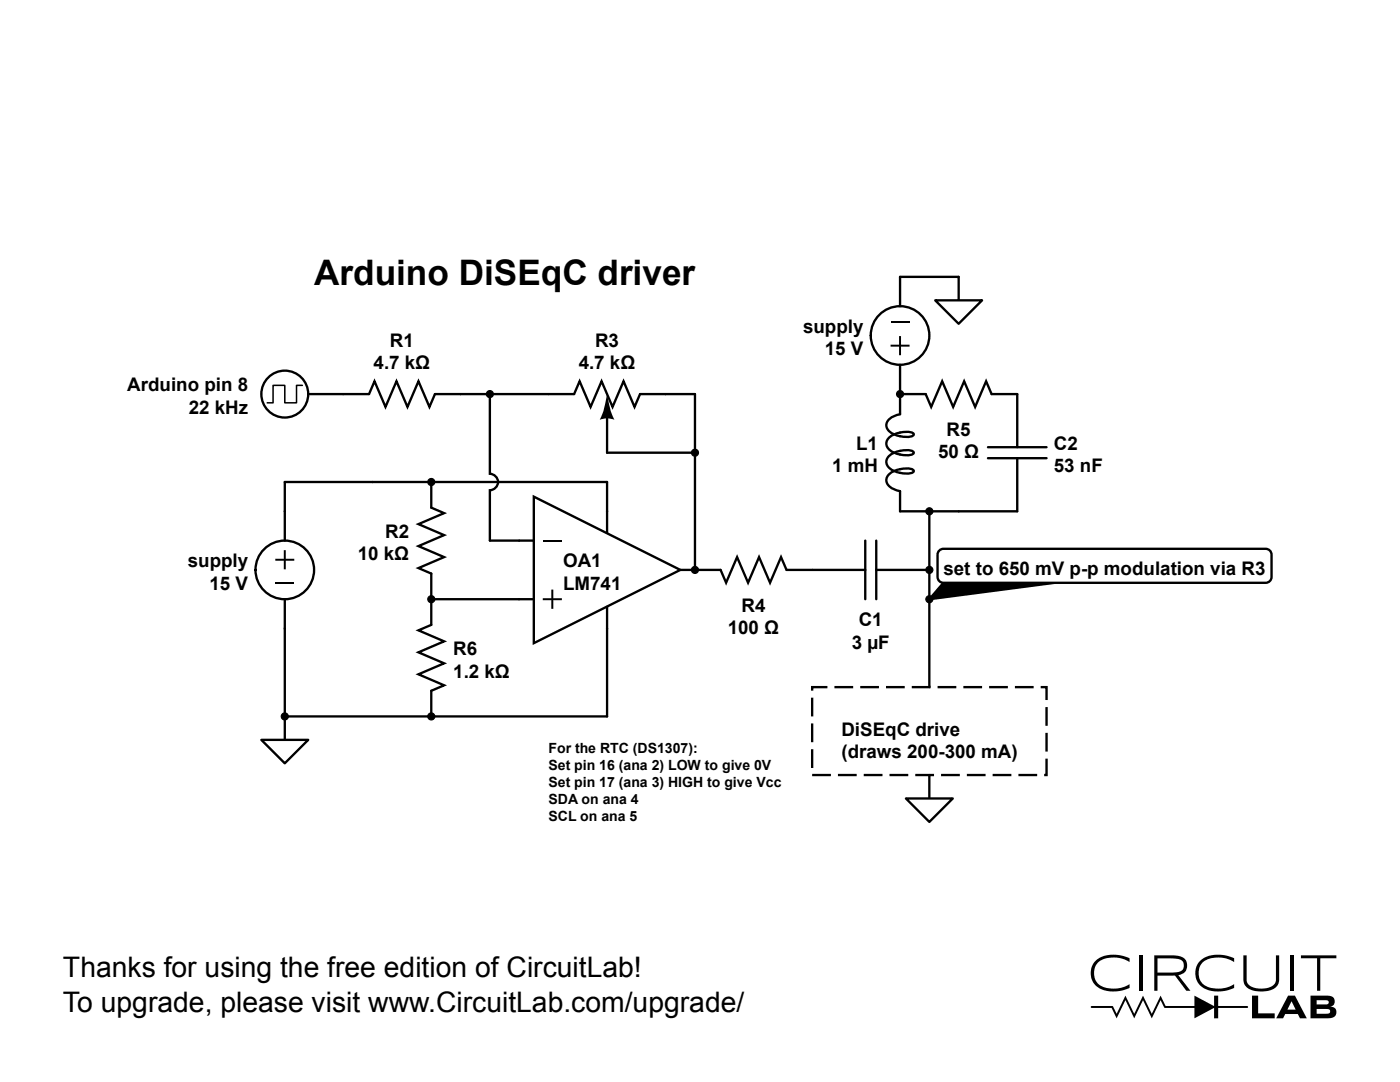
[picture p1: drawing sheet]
<svg xmlns="http://www.w3.org/2000/svg" width="279mm" height="216mm" viewBox="0 0 279 216" stroke-linecap="round" stroke-linejoin="round" font-family="sans-serif">
<path d="M188.3 116.3h22.2l-25 3.3z" fill="#000"/>
<path d="M188.3 116.3h22.2l-25 3.3z" fill="none" stroke="#000" stroke-width=".47"/>
<path d="M162.1 137.1h46.8v17.6h-46.8z" fill="none" stroke="#000" stroke-width=".47" stroke-dasharray="3.7 1.4" stroke-linecap="butt"/>
<path d="M106.5 99.1l29.3 14.6-29.3 14.6z" fill="#fff"/>
<g fill="none" stroke="#000" stroke-width=".47">
<path d="M68.5 78.6h5.1l1.1-2.5 2.2 5.1 2.2-5.1 2.2 5.1 2.2-5.1 2.2 5.1 1.1-2.6h5.1M109.5 78.6h-11.7v15.9a1.64 1.64 0 0 1 1.6 1.7 1.64 1.64 0 0 1-1.6 1.6v10.1h8.7M132.8 78.6h5.9v35.1M179.6 78.6v4.1a2.96 2.96 0 0 0-2.7 2.1 2.28 2.28 0 0 0 1.7 2 4.8 4.8 0 0 0 3.7 .1l.1-.2a1.52 1.52 0 0 0-1.8-.5 4.3 4.3 0 0 0-3.6 1.8 1.69 1.69 0 0 0 .9 2 5 5 0 0 0 4.4 .5l.1-.2a1.52 1.52 0 0 0-1.8-.5 4.3 4.3 0 0 0-3.6 1.8 1.69 1.69 0 0 0 .9 2.1 5 5 0 0 0 4.4 .5l.1-.2a1.52 1.52 0 0 0-1.8-.5 4.3 4.3 0 0 0-3.6 1.8 1.69 1.69 0 0 0 .9 2l1.7 .7v4h23.4v-10.6M203 78.6v10.6M74.4 96.2h46.8v10.2M86.1 96.2v5.1l2.5 1.1-5.1 2.2 5.1 2.2-5.1 2.2 5.1 2.2-5.1 2.2 2.6 1.1v5.1h20.4M106.5 99.1l29.3 14.6-29.3 14.6zM197.2 89.2h11.7M197.2 91.4h11.7M135.8 113.7h8l1.1 2.6 2.2-5.1 2.2 5.1 2.2-5.1 2.2 5.1 2.2-5.1 1.1 2.5h15.7M172.7 107.9v11.7"/>
<path d="M174.9 113.7h10.6M174.9 107.9v11.7M185.5 102v35.1M121.2 121.1v21.9"/>
</g>
<path d="M108.3 107.9h3.8" fill="none" stroke="#000" stroke-width=".4"/>
<path d="M110 117.6h.4v1.8h1.7v.4h-1.7v1.7h-.4v-1.7h-1.7v-.4h1.7z" fill="#000"/>
<circle cx="56.8" cy="113.7" r="5.8" fill="#fff"/>
<g fill="none" stroke="#000" stroke-width=".47">
<path d="M56.8 96.2h17.6M56.8 102v5.9M56.8 119.6v5.8M56.8 143v4.6"/>
<circle cx="56.8" cy="113.7" r="5.8"/>
</g>
<path d="M56.6 109.8h.4v1.7h1.7v.4h-1.7v1.7h-.4v-1.7h-1.7v-.4h1.7z" fill="#000"/>
<path d="M55 116.3h3.7" fill="none" stroke="#000" stroke-width=".39"/>
<path d="M52.2 147.6h9.3l-4.7 4.7z" fill="#fff"/>
<path d="M52.2 147.6h9.3l-4.7 4.7z" fill="none" stroke="#000" stroke-width=".47"/>
<circle cx="179.6" cy="66.9" r="5.8" fill="#fff"/>
<g fill="none" stroke="#000" stroke-width=".47">
<path d="M179.6 55.2v5.9M191.3 55.2v4.7M179.6 72.8v5.8"/>
<circle cx="179.6" cy="66.9" r="5.8"/>
</g>
<path d="M179.4 67.1h.4v1.7h1.7v.4h-1.7v1.7h-.4v-1.7h-1.7v-.4h1.7z" fill="#000"/>
<path d="M177.7 64.3h3.8" fill="none" stroke="#000" stroke-width=".39"/>
<path d="M186.6 59.9h9.4l-4.7 4.7z" fill="#fff"/>
<path d="M179.6 55.2h11.7M186.6 59.9h9.4l-4.7 4.7z" fill="none" stroke="#000" stroke-width=".47"/>
<circle cx="56.8" cy="78.6" r="4.7" fill="#fff"/>
<g fill="none" stroke="#000" stroke-width=".47">
<path d="M61.5 78.6h7M185.5 154.7v4.6"/>
<circle cx="56.8" cy="78.6" r="4.7"/>
</g>
<path d="M60.3 76.9h-1.1v3.5h-2.4v-3.5h-2.3v3.5h-1.2" fill="none" stroke="#000" stroke-width=".3"/>
<path d="M180.8 159.3h9.4l-4.7 4.7z" fill="#fff"/>
<path d="M91.9 78.6h5.9M109.5 78.6h5.1l1.1-2.5 2.2 5.1 2.2-5.1 2.1 5.1 2.2-5.1 2.2 5.1 1.1-2.6h5.1M121.2 81.6v8.7h17.5M180.8 159.3h9.4l-4.7 4.7z" fill="none" stroke="#000" stroke-width=".47"/>
<path d="M121.2 78.6l.6 3.2 .8 2-1.4-.3-1.5 .3 .8-2z" fill="#000"/>
<path d="M187.6 109.7l.7-.2h64.3a1.17 1.17 0 0 1 1.2 1.2v4.4a1.17 1.17 0 0 1-1.2 1.2h-64.3a1.17 1.17 0 0 1-1.2-1.2v-4.4l.1-.4z" fill="#fff"/>
<path d="M179.6 78.6h5.1l1.1 2.6 2.2-5.1 2.2 5.1 2.2-5.1 2.2 5.1 2.2-5.1 1.1 2.5h5.1M56.8 96.2v5.8M86.1 119.6v5.1l-2.6 1.1 5.1 2.2-5.1 2.2 5.1 2.2-5.1 2.2 5.1 2.1-2.5 1.1v5.2M187.6 109.7l.7-.2h64.3a1.17 1.17 0 0 1 1.2 1.2v4.4a1.17 1.17 0 0 1-1.2 1.2h-64.3a1.17 1.17 0 0 1-1.2-1.2v-4.4l.1-.4zM56.8 125.4v17.6h64.4" fill="none" stroke="#000" stroke-width=".47"/>
<g fill="#000">
<path d="M218.6 191.8a6.5 6.5 0 0 1 6.8-.6v.8a5.6 5.6 0 0 0-6.3 .1 3.1 3.1 0 0 0-.5 3.4 3.1 3.1 0 0 0 2.9 1.7l2-.1 1.9-.7v.7a6.5 6.5 0 0 1-6.8-.5 3.6 3.6 0 0 1 0-4.8zM227.3 190.6h.7v7.1h-.7zM239.5 191.8a6.5 6.5 0 0 1 6.8-.6v.8a5.6 5.6 0 0 0-6.4 .1 3.1 3.1 0 0 0-.4 3.4 3.1 3.1 0 0 0 2.9 1.7l2-.1 1.9-.7v.7a6.5 6.5 0 0 1-6.8-.5 3.6 3.6 0 0 1 0-4.8zM248.1 190.6h.7v4.9a2.27 2.27 0 0 0 2.6 1.8 3.1 3.1 0 0 0 3.2-1.3v-5.4h.7v4.9a2.51 2.51 0 0 1-2.7 2.3 4.4 4.4 0 0 1-4.1-1.1l-.3-1zM257.6 190.6h.6v7.1h-.6zM259.6 190.6h7.1v.6h-3.2v6.5h-.7v-6.5h-3.2zM249.9 198.7h1.2v3.5h3.3v1h-4.5z"/>
<path d="M230.4 190.6h3.5a2.64 2.64 0 0 1 2.9 1.4 1.89 1.89 0 0 1-1.6 2.6l2.4 3.1h-.8l-2.3-3h-3.5v3h-.6zM231 191.2v2.9h2.2a3.6 3.6 0 0 0 2.9-.7 1.4 1.4 0 0 0-.1-1.5 1.4 1.4 0 0 0-1.4-.6z"/>
<path d="M257.1 198.7h1.3l2.4 4.5h-1.4l-.4-.9h-2.5l-.4 .9h-1.4zM257.8 199.8l-.9 1.7h1.7z"/>
<path d="M261.5 198.7h3.3a1.19 1.19 0 0 1 1.4 .5 1.19 1.19 0 0 1-.2 1.5l-.5 .2a1.17 1.17 0 0 1 1.2 1.2 1.17 1.17 0 0 1-1.4 1.1h-3.8zM262.8 199.6v.8h1.8a.45 .45 0 0 0 .6-.4 .45 .45 0 0 0-.6-.4zM262.8 201.3v1h1.7a.63 .63 0 0 0 .9-.6l-.1-.2-.3-.2z"/>
<circle cx="97.8" cy="78.6" r=".7"/>
<circle cx="179.6" cy="78.6" r=".7"/>
<circle cx="86.1" cy="96.2" r=".7"/>
<circle cx="138.7" cy="90.3" r=".7"/>
<circle cx="86.1" cy="119.6" r=".7"/>
<circle cx="138.7" cy="113.7" r=".7"/>
<circle cx="185.5" cy="113.7" r=".7"/>
<circle cx="185.5" cy="119.6" r=".7"/>
<circle cx="185.5" cy="102" r=".7"/>
<circle cx="56.8" cy="143" r=".7"/>
<circle cx="86.1" cy="143" r=".7"/>
</g>
<g fill="none" stroke="#000" stroke-width=".23">
<circle cx="97.8" cy="78.6" r=".7"/>
<circle cx="179.6" cy="78.6" r=".7"/>
<circle cx="86.1" cy="96.2" r=".7"/>
<circle cx="138.7" cy="90.3" r=".7"/>
<circle cx="86.1" cy="119.6" r=".7"/>
<circle cx="138.7" cy="113.7" r=".7"/>
<circle cx="185.5" cy="113.7" r=".7"/>
<circle cx="185.5" cy="119.6" r=".7"/>
<circle cx="185.5" cy="102" r=".7"/>
<circle cx="56.8" cy="143" r=".7"/>
<circle cx="86.1" cy="143" r=".7"/>
</g>
<path d="M217.7 200.8l4.3-.1 .1 .1 .7 1.5 1.8-3.6 1.8 3.6 1.7-3.6 1.8 3.6 1.7-3.6 1 2h5.8v-2l3.9 2.1v-2.1h.8v2h5.8l.2 .2-.2 .2h-5.8v2.1h-.8v-2.1l-3.9 2.1v-2.1h-5.9l-.2-.1-.7-1.4-1.7 3.6-1.8-3.6-1.7 3.6-1.8-3.6-1.8 3.6-1-2.1h-3.9l-.2-.2z" fill-rule="evenodd" fill="#000"/>
<text font-size="7" x="62.7" y="56.8">Arduino DiSEqC driver</text>
<g font-size="5.6">
<text x="12.6" y="195">Thanks for using the free edition of CircuitLab!</text>
<text x="12.6" y="202">To upgrade, please visit www.CircuitLab.com/upgrade/</text>
</g>
<g font-size="3.7">
<text x="77.8" y="69.2">R1</text>
<text x="118.8" y="69.2">R3</text>
<text x="160.3" y="66.4">supply</text>
<text x="164.6" y="70.9">15 V</text>
<text x="74.6" y="73.7">4.7 kΩ</text>
<text x="115.5" y="73.7">4.7 kΩ</text>
<text x="25.4" y="78.1">Arduino pin 8</text>
<text x="37.7" y="82.6">22 kHz</text>
<text x="170.9" y="89.8">L1</text>
<text x="188.9" y="87">R5</text>
<text x="210.3" y="89.8">C2</text>
<text x="166.1" y="94.3">1 mH</text>
<text x="187.2" y="91.4">50 Ω</text>
<text x="210.3" y="94.3">53 nF</text>
<text x="76.9" y="107.3">R2</text>
<text x="37.5" y="113.2">supply</text>
<text x="71.4" y="111.8">10 kΩ</text>
<text x="112.4" y="113.2">OA1</text>
<text x="41.8" y="117.6">15 V</text>
<text x="112.4" y="117.6">LM741</text>
<text x="188.3" y="114.7">set to 650 mV p-p modulation via R3</text>
<text x="148" y="122">R4</text>
<text x="171.4" y="125">C1</text>
<text x="90.5" y="130.7">R6</text>
<text x="145.2" y="126.5">100 Ω</text>
<text x="170" y="129.4">3 µF</text>
<text x="90.5" y="135.2">1.2 kΩ</text>
<text x="167.9" y="146.8">DiSEqC drive</text>
<text x="167.9" y="151.3">(draws 200-300 mA)</text>
</g>
<g font-size="2.8">
<text x="109.5" y="150.3">For the RTC (DS1307):</text>
<text x="109.5" y="153.7">Set pin 16 (ana 2) LOW to give 0V</text>
<text x="109.5" y="157">Set pin 17 (ana 3) HIGH to give Vcc</text>
<text x="109.5" y="160.4">SDA on ana 4</text>
<text x="109.5" y="163.8">SCL on ana 5</text>
</g>
</svg>
